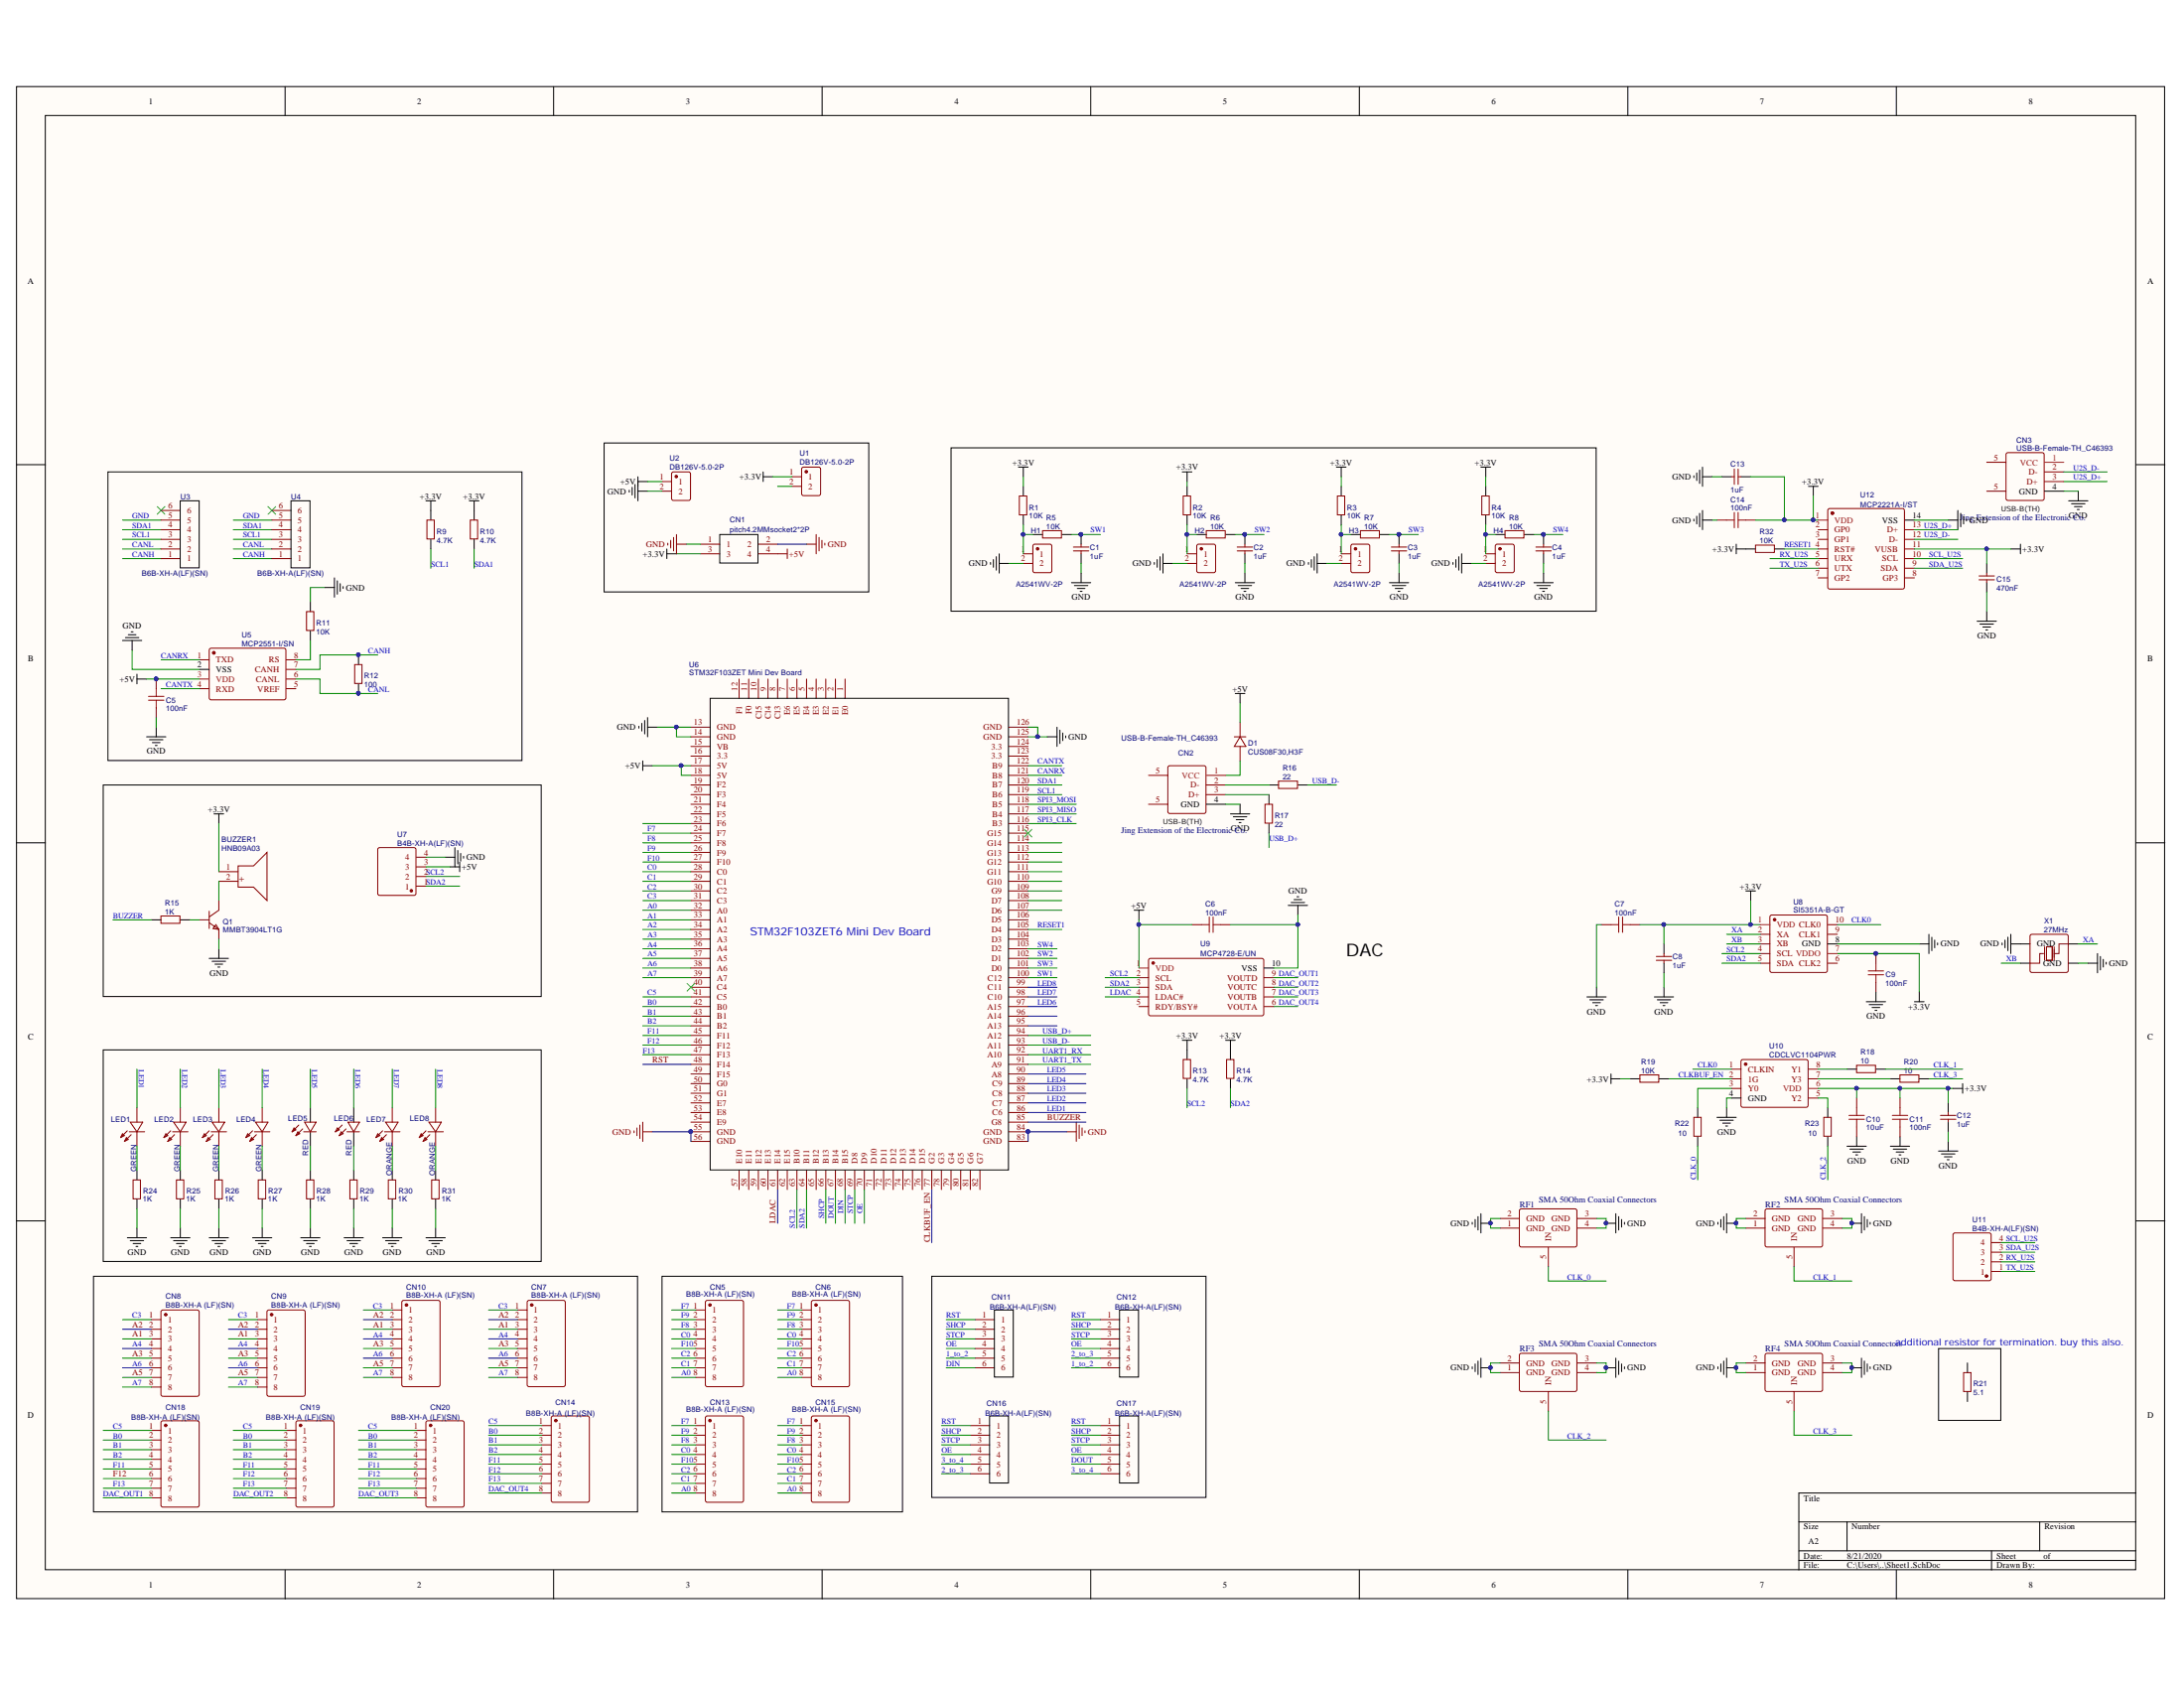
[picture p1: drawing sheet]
# Altium project Main_MCU.PrjPcb
1 sheet, 99 parts. Net scope: global (net labels, ports and power ports of the same name join across sheets).
Board file: PCB2.PcbDoc

## Sheet Sheet1.SchDoc
size A2

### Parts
BUZZER1  HNB09A03  [BUZ-TH_BD9.0-P5.00-D0.6-FD]
C1  1uF  [C0805]
C2  1uF  [C0805]
C3  1uF  [C0805]
C4  1uF  [C0805]
C5  100nF  [C0603]
C6  100nF  [C0603]
C7  100nF  [C0603]
C8  1uF  [C0805]
C9  100nF  [C0603]
C10  10uF  [C0805]
C11  100nF  [C0603]
C12  1uF  [C0805]
C13  1uF  [C0805]
C14  100nF  [C0603]
C15  470nF  [C0603]
CN1  pitch4.2MMsocket2*2P  [CONN-TH_HAA420A-4A]
CN2  USB-B-Female-TH_C46393  [USB-B_TH_BF90]
CN3  USB-B-Female-TH_C46393  [USB-B_TH_BF90]
CN5  B8B-XH-A (LF)(SN)  [CONN-TH_B8B-XH-A (LF)(SN)]
CN6  B8B-XH-A (LF)(SN)  [CONN-TH_B8B-XH-A (LF)(SN)]
CN7  B8B-XH-A (LF)(SN)  [CONN-TH_B8B-XH-A (LF)(SN)]
CN8  B8B-XH-A (LF)(SN)  [CONN-TH_B8B-XH-A (LF)(SN)]
CN9  B8B-XH-A (LF)(SN)  [CONN-TH_B8B-XH-A (LF)(SN)]
CN10  B8B-XH-A (LF)(SN)  [CONN-TH_B8B-XH-A (LF)(SN)]
CN11  B6B-XH-A(LF)(SN)  [CONN-TH_6P-P2.50_B6B-XH-A(LF)(SN)]
CN12  B6B-XH-A(LF)(SN)  [CONN-TH_6P-P2.50_B6B-XH-A(LF)(SN)]
CN13  B8B-XH-A (LF)(SN)  [CONN-TH_B8B-XH-A (LF)(SN)]
CN14  B8B-XH-A (LF)(SN)  [CONN-TH_B8B-XH-A (LF)(SN)]
CN15  B8B-XH-A (LF)(SN)  [CONN-TH_B8B-XH-A (LF)(SN)]
CN16  B6B-XH-A(LF)(SN)  [CONN-TH_6P-P2.50_B6B-XH-A(LF)(SN)]
CN17  B6B-XH-A(LF)(SN)  [CONN-TH_6P-P2.50_B6B-XH-A(LF)(SN)]
CN18  B8B-XH-A (LF)(SN)  [CONN-TH_B8B-XH-A (LF)(SN)]
CN19  B8B-XH-A (LF)(SN)  [CONN-TH_B8B-XH-A (LF)(SN)]
CN20  B8B-XH-A (LF)(SN)  [CONN-TH_B8B-XH-A (LF)(SN)]
D1  CUS08F30,H3F  [SOD-323F_L2.0-W1.6-LS2.5-RD]  (value not drawn)
H1  A2541WV-2P  [HDR-TH_P2.54-H-M_A2541WV-2P]
H2  A2541WV-2P  [HDR-TH_P2.54-H-M_A2541WV-2P]
H3  A2541WV-2P  [HDR-TH_P2.54-H-M_A2541WV-2P]
H4  A2541WV-2P  [HDR-TH_P2.54-H-M_A2541WV-2P]
H5  A2541WV-2P  [HDR-TH_P2.54-H-M_A2541WV-2P]
LED1  GREEN  [LED0603-R-RD]
LED2  GREEN  [LED0603-R-RD]
LED3  GREEN  [LED0603-R-RD]
LED4  GREEN  [LED0603-R-RD]
LED5  RED  [LED0603-R-RD]
LED6  RED  [LED0603-R-RD]
LED7  ORANGE  [LED0603-R-RD]
LED8  ORANGE  [LED0603-R-RD]
Q1  MMBT3904LT1G  [SOT-23-3_L2.9-W1.6-P1.90-LS2.8-BR]
R1  10K  [R0603]
R2  10K  [R0603]
R3  10K  [R0603]
R4  10K  [R0603]
R5  10K  [R0603]
R6  10K  [R0603]
R7  10K  [R0603]
R8  10K  [R0603]
R9  4.7K  [R0603]
R10  4.7K  [R0603]
R11  10K  [R0603]
R12  100  [R0603]
R13  4.7K  [R0603]
R14  4.7K  [R0603]
R15  1K  [R0603]
R16  22  [R0603]
R17  22  [R0603]
R18  10  [R0603]
R19  10K  [R0603]
R20  10  [R0603]
R21  5.1  [R0603]
R22  10  [R0603]
R23  10  [R0603]
R24  1K  [R0603]
R25  1K  [R0603]
R26  1K  [R0603]
R27  1K  [R0603]
R28  1K  [R0603]
R29  1K  [R0603]
R30  1K  [R0603]
R31  1K  [R0603]
R32  10K  [R0603]
RF1  SMA 50Ohm Coaxial Connectors  [BWSMA-KE-Z001]
RF2  SMA 50Ohm Coaxial Connectors  [BWSMA-KE-Z001]
RF3  SMA 50Ohm Coaxial Connectors  [BWSMA-KE-Z001]
RF4  SMA 50Ohm Coaxial Connectors  [BWSMA-KE-Z001]
U1  DB126V-5.0-2P  [CONN-TH_2P-P5.00_L7.8-W10.0]
U2  DB126V-5.0-2P  [CONN-TH_2P-P5.00_L7.8-W10.0]
U3  B6B-XH-A(LF)(SN)  [CONN-TH_6P-P2.50_B6B-XH-A(LF)(SN)]
U4  B6B-XH-A(LF)(SN)  [CONN-TH_6P-P2.50_B6B-XH-A(LF)(SN)]
U5  MCP2551-I/SN  [SOIC-8_L4.9-W3.9-P1.27-LS6.0-BL]
U6  STM32F103ZET Mini Dev Board  [STM32F103ZET MINI DEV BOARD]
U7  B4B-XH-A(LF)(SN)  [CONN-TH_B4B-XH-A (LF)(SN)]
U8  SI5351A-B-GT  [MSOP-10_L3.0-W3.0-P0.50-LS5.0-BL]
U9  MCP4728-E/UN  [MSOP-10_L3.0-W3.0-P0.50-LS5.0-TL]
U10  CDCLVC1104PWR  [TSSOP-8_L4.4-W3.0-P0.65-LS6.4-BL]
U11  B4B-XH-A(LF)(SN)  [CONN-TH_B4B-XH-A (LF)(SN)]
U12  MCP2221A-I/ST  [TSSOP-14_L5.0-W4.4-P0.65-LS6.4-BL]
X1  27MHz  [OSC-SMD_4P-L2.5-W2.0-BL]

### Blocks framed on the sheet
DAC: C6 R13 R14 U9

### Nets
+3.3V: BUZZER1.1(+) C7.2 C8.2 C9.2 C10.2 C11.2 C12.2 C13.1 C14.2 C15.2 CN1.3 R1.2 R2.2 R3.2 R4.2 R9.2 R10.2 R13.2 R14.2 R19.2 R32.1 U1.1 U8.1(VDD) U8.7(VDDO) U10.6(VDD) U12.1(VDD) U12.11(VUSB)
+5V: C5.2 C6.1 CN1.4 D1.1(C) U2.1 U5.3(VDD) U6.17(5V) U6.18(5V) U7.3 U9.1(VDD)
GND: C1.1 C2.1 C3.1 C4.1 C5.1 C6.2 C7.1 C8.1 C9.1 C10.1 C11.1 C12.1 C13.2 C14.1 C15.1 CN1.1 CN1.2 CN2.4(GND) CN3.4(GND) H1.2 H2.2 H3.2 H4.2 Q1.2 R11.2 R24.2 R25.2 R26.2 R27.2 R28.2 R29.2 R30.2 R31.2 RF1.1(GND) RF1.2(GND) RF1.3(GND) RF1.4(GND) RF2.1(GND) RF2.2(GND) RF2.3(GND) RF2.4(GND) RF3.1(GND) RF3.2(GND) RF3.3(GND) RF3.4(GND) RF4.1(GND) RF4.2(GND) RF4.3(GND) RF4.4(GND) U2.2 U3.5 U4.5 U5.2(VSS) U6.13(GND) U6.14(GND) U6.55(GND) U6.56(GND) U6.83(GND) U6.84(GND) U6.125(GND) U6.126(GND) U7.4 U8.8(GND) U9.10(VSS) U10.4(GND) U12.14(VSS) X1.2(GND) X1.4(GND)
1_to_2: CN11.5 CN12.6
2_to_3: CN12.5 CN16.6
3_to_4: CN16.5 CN17.6
A0: CN5.8 CN6.8 CN13.8 CN15.8 U6.32(A0)
A1: CN7.3 CN8.3 CN9.3 CN10.3 U6.33(A1)
A2: CN7.2 CN8.2 CN9.2 CN10.2 U6.34(A2)
A3: CN7.5 CN8.5 CN9.5 CN10.5 U6.35(A3)
A4: CN7.4 CN8.4 CN9.4 CN10.4 U6.36(A4)
A5: CN7.7 CN8.7 CN9.7 CN10.7 U6.37(A5)
A6: CN7.6 CN8.6 CN9.6 CN10.6 U6.38(A6)
A7: CN7.8 CN8.8 CN9.8 CN10.8 U6.39(A7)
B0: CN14.2 CN18.2 CN19.2 CN20.2 U6.42(B0)
B1: CN14.3 CN18.3 CN19.3 CN20.3 U6.43(B1)
B2: CN14.4 CN18.4 CN19.4 CN20.4 U6.44(B2)
BUZZER: R15.1 U6.85(G8)
C0: CN5.4 CN6.4 CN13.4 CN15.4 U6.28(C0)
C1: CN5.7 CN6.7 CN13.7 CN15.7 U6.29(C1)
C2: CN5.6 CN6.6 CN13.6 CN15.6 U6.30(C2)
C3: CN7.1 CN8.1 CN9.1 CN10.1 U6.31(C3)
C5: CN14.1 CN18.1 CN19.1 CN20.1 U6.41(C5)
CANH: R12.2 U3.1 U4.1 U5.7(CANH)
CANL: R12.1 U3.2 U4.2 U5.6(CANL)
CANRX: U5.1(TXD) U6.121(B8)
CANTX: U5.4(RXD) U6.122(B9)
CLK0: U8.10(CLK0) U10.1(CLKIN)
CLK1: U8.9(CLK1)
CLK2: U8.6(CLK2)
CLK_0: R22.2 RF1.5(IN)
CLK_1: R18.2 RF2.5(IN)
CLK_2: R23.1 RF3.5(IN)
CLK_3: R20.2 RF4.5(IN)
CLKBUF_EN: R19.1 U6.77(G2) U10.2(1G)
DAC_OUT1: CN18.8 U9.9(VOUTD)
DAC_OUT2: CN19.8 U9.8(VOUTC)
DAC_OUT3: CN20.8 U9.7(VOUTB)
DAC_OUT4: CN14.8 U9.6(VOUTA)
DIN: CN11.6 U6.68(B15)
DOUT: CN17.5 U6.67(B14)
F7: CN5.1 CN6.1 CN13.1 CN15.1 U6.24(F7)
F8: CN5.3 CN6.3 CN13.3 CN15.3 U6.25(F8)
F9: CN5.2 CN6.2 CN13.2 CN15.2 U6.26(F9)
F10: CN5.5 CN6.5 CN13.5 CN15.5 U6.27(F10)
F11: CN14.5 CN18.5 CN19.5 CN20.5 U6.45(F11)
F12: CN14.6 CN18.6 CN19.6 CN20.6 U6.46(F12)
F13: CN14.7 CN18.7 CN19.7 CN20.7 U6.47(F13)
LDAC: U6.61(E14) U9.4(LDAC#)
LED1: LED1.1(A) U6.86(C6)
LED2: LED2.1(A) U6.87(C7)
LED3: LED3.1(A) U6.88(C8)
LED4: LED4.1(A) U6.89(C9)
LED5: LED5.1(A) U6.90(A8)
LED6: LED6.1(A) U6.97(A15)
LED7: LED7.1(A) U6.98(C10)
LED8: LED8.1(A) U6.99(C11)
OE: CN11.4 CN12.4 CN16.4 CN17.4 U6.70(D9)
RESET1: R32.2 U6.105(D4) U12.4(RST#)
RST: CN11.1 CN12.1 CN16.1 CN17.1 U6.48(F14)
RX_U2S: U11.2 U12.5(URX)
SCL1: R9.1 U3.3 U4.3 U6.119(B6)
SCL2: R13.1 U6.63(B10) U7.2 U8.4(SCL) U9.2(SCL)
SCL_U2S: U11.4 U12.10(SCL)
SDA1: R10.1 U3.4 U4.4 U6.120(B7)
SDA2: R14.1 U6.64(B11) U7.1 U8.5(SDA) U9.3(SDA)
SDA_U2S: U11.3 U12.9(SDA)
SHCP: CN11.2 CN12.2 CN16.2 CN17.2 U6.66(B13)
SPI3_CLK: U6.116(B3)
SPI3_MISO: U6.117(B4)
SPI3_MOSI: U6.118(B5)
STCP: CN11.3 CN12.3 CN16.3 CN17.3 U6.69(D8)
SW1: C1.2 R5.1 U6.100(C12)
SW2: C2.2 R6.1 U6.102(D1)
SW3: C3.2 R7.1 U6.101(D0)
SW4: C4.2 R8.1 U6.103(D2)
TX_U2S: U11.1 U12.6(UTX)
U2S_D+: CN3.3(D+) U12.13(D+)
U2S_D-: CN3.2(D-) U12.12(D-)
UART1_RX: H5.2 U6.92(A10)
UART1_TX: H5.1 U6.91(A9)
USB_D+: R17.1 U6.94(A12)
USB_D-: R16.2 U6.93(A11)
XA: U8.2(XA) X1.3(OSC2)
XB: U8.3(XB) X1.1(OSC1)
NetBUZZER1_2: BUZZER1.2(-) Q1.3
NetCN2_1: CN2.1(VCC) D1.2(A)
NetCN2_2: CN2.2(D-) R16.1
NetCN2_3: CN2.3(D+) R17.2
NetH1_1: H1.1 R1.1 R5.2
NetH2_1: H2.1 R2.1 R6.2
NetH3_1: H3.1 R3.1 R7.2
NetH4_1: H4.1 R4.1 R8.2
NetLED1_2: LED1.2(K) R24.1
NetLED2_2: LED2.2(K) R25.1
NetLED3_2: LED3.2(K) R26.1
NetLED4_2: LED4.2(K) R27.1
NetLED5_2: LED5.2(C) R28.1
NetLED6_2: LED6.2(C) R29.1
NetLED7_2: LED7.2(K) R30.1
NetLED8_2: LED8.2(K) R31.1
NetQ1_1: Q1.1 R15.2
NetR11_1: R11.1 U5.8(RS)
NetR18_1: R18.1 U10.8(Y1)
NetR20_1: R20.1 U10.7(Y3)
NetR22_1: R22.1 U10.3(Y0)
NetR23_2: R23.2 U10.5(Y2)

Not connected (* = marked no-connect by the designer): CN2 5(EH); CN3 1(VCC) 5(EH); R21 1 2; U1 2; U3 6*; U4 6*; U5 5(VREF); U6 1(E0) 2(E1) 3(E2) 4(E3) 5(E4) 6(E5) 7(E6) 8(C13) 9(C14) 10(C15) 11(F0) 12(F1) 15(VB) 16(3.3) 19(F2) 20(F3) 21(F4) 22(F5) 23(F6) 40(C4)* 49(F15) 50(G0) 51(G1) 52(E7) 53(E8) 54(E9) 57(E10) 58(E11) 59(E12) 60(E13) 62(E15) 65(B12) 71(D10) 72(D11) 73(D12) 74(D13) 75(D14) 76(D15) 78(G3) 79(G4) 80(G5) 81(G6) 82(G7) 95(A13) 96(A14) 104(D3) 106(D5) 107(D6) 108(D7) 109(G9) 110(G10) 111(G11) 112(G12) 113(G13) 114(G14) 115(G15)* 123(3.3) 124(3.3); U9 5(RDY/BSY#); U12 2(GP0) 3(GP1) 7(GP2) 8(GP3)

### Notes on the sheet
- (near H5) STANDBY UART CONNECTION
- (near R21) additional resistor for termination. buy this also.
